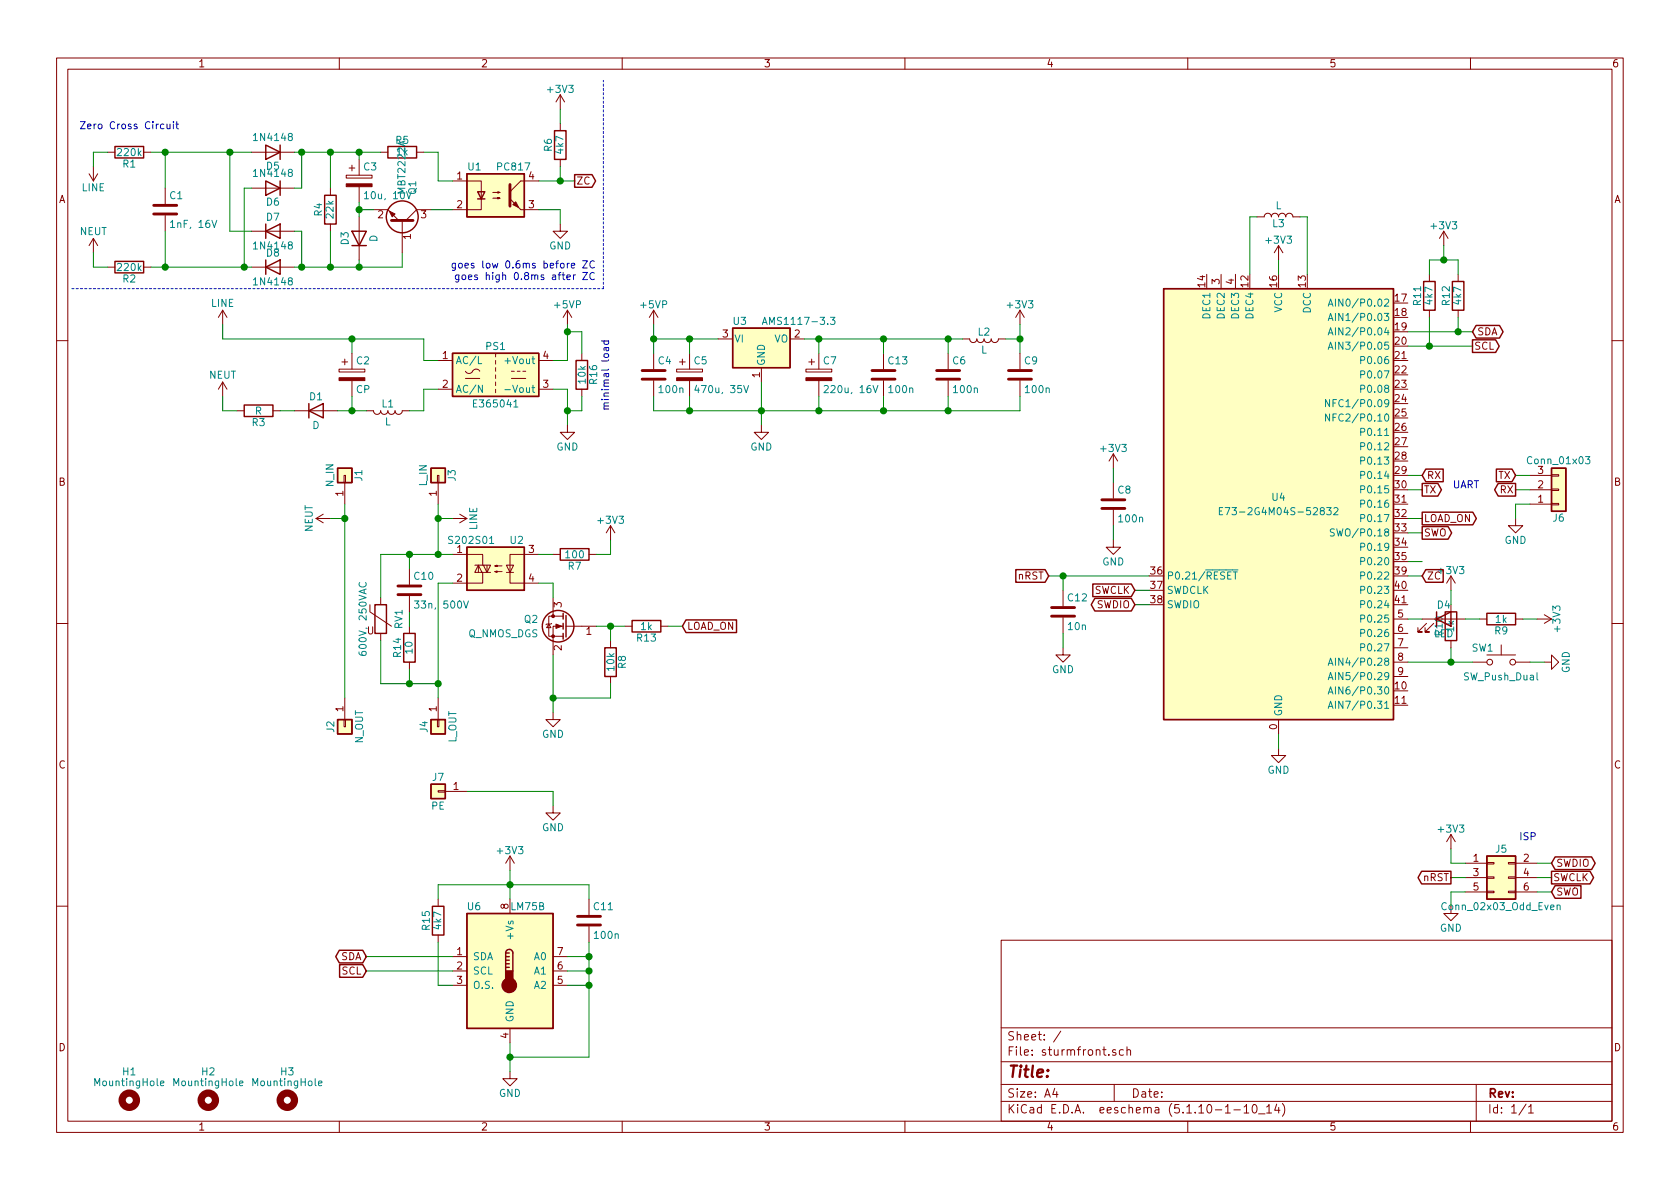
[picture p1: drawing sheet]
EESchema Schematic File Version 4
EELAYER 30 0
EELAYER END
$Descr A4 11693 8268
encoding utf-8
Sheet 1 1
Title ""
Date ""
Rev ""
Comp ""
Comment1 ""
Comment2 ""
Comment3 ""
Comment4 ""
$EndDescr
$Comp
L Connector_Generic:Conn_01x01 J3
U 1 1
P 3050 3300
F 0 "J3" H 3050 3400 50  0000 C CNN
F 1 "L_IN" H 3050 3200 50  0000 C CNN
F 2 "Connector_Wire:SolderWire-1.5sqmm_1x01_D1.7mm_OD3.9mm" H 3050 3300 50  0001 C CNN
F 3 "~" H 3050 3300 50  0001 C CNN
	1    3050 3300
	0    1    -1   0   
$EndComp
$Comp
L Connector_Generic:Conn_01x01 J1
U 1 1
P 2400 3300
F 0 "J1" H 2400 3400 50  0000 C CNN
F 1 "N_IN" H 2400 3200 50  0000 C CNN
F 2 "Connector_Wire:SolderWire-1.5sqmm_1x01_D1.7mm_OD3.9mm" H 2400 3300 50  0001 C CNN
F 3 "~" H 2400 3300 50  0001 C CNN
	1    2400 3300
	0    1    -1   0   
$EndComp
$Comp
L Device:R R1
U 1 1
P 900 1050
F 0 "R1" V 980 1050 50  0000 C CNN
F 1 "220k" V 900 1050 50  0000 C CNN
F 2 "Resistor_SMD:R_1206_3216Metric" V 830 1050 50  0001 C CNN
F 3 "~" H 900 1050 50  0001 C CNN
	1    900  1050
	0    1    1    0   
$EndComp
$Comp
L Device:R R2
U 1 1
P 900 1850
F 0 "R2" V 980 1850 50  0000 C CNN
F 1 "220k" V 900 1850 50  0000 C CNN
F 2 "Resistor_SMD:R_1206_3216Metric" V 830 1850 50  0001 C CNN
F 3 "~" H 900 1850 50  0001 C CNN
	1    900  1850
	0    1    1    0   
$EndComp
$Comp
L Device:C C1
U 1 1
P 1150 1450
F 0 "C1" H 1175 1550 50  0000 L CNN
F 1 "1nF, 16V" H 1175 1350 50  0000 L CNN
F 2 "Capacitor_SMD:C_0603_1608Metric" H 1188 1300 50  0001 C CNN
F 3 "~" H 1150 1450 50  0001 C CNN
	1    1150 1450
	1    0    0    -1  
$EndComp
$Comp
L Device:R R4
U 1 1
P 2300 1450
F 0 "R4" V 2380 1450 50  0000 C CNN
F 1 "22k" V 2300 1450 50  0000 C CNN
F 2 "Resistor_SMD:R_0603_1608Metric" V 2230 1450 50  0001 C CNN
F 3 "~" H 2300 1450 50  0001 C CNN
	1    2300 1450
	-1   0    0    1   
$EndComp
$Comp
L Device:R R5
U 1 1
P 2800 1050
F 0 "R5" V 2880 1050 50  0000 C CNN
F 1 "1k" V 2800 1050 50  0000 C CNN
F 2 "Resistor_SMD:R_0603_1608Metric" V 2730 1050 50  0001 C CNN
F 3 "~" H 2800 1050 50  0001 C CNN
	1    2800 1050
	0    -1   -1   0   
$EndComp
$Comp
L Device:CP C3
U 1 1
P 2500 1250
F 0 "C3" H 2525 1350 50  0000 L CNN
F 1 "10u, 10V" H 2525 1150 50  0000 L CNN
F 2 "Capacitor_THT:CP_Radial_D4.0mm_P2.00mm" H 2538 1100 50  0001 C CNN
F 3 "~" H 2500 1250 50  0001 C CNN
	1    2500 1250
	1    0    0    -1  
$EndComp
$Comp
L Device:D D3
U 1 1
P 2500 1650
F 0 "D3" H 2500 1750 50  0000 C CNN
F 1 "D" H 2500 1550 50  0000 C CNN
F 2 "Diode_SMD:D_MiniMELF" H 2500 1650 50  0001 C CNN
F 3 "~" H 2500 1650 50  0001 C CNN
	1    2500 1650
	0    -1   -1   0   
$EndComp
$Comp
L Device:Q_NPN_BEC Q1
U 1 1
P 2800 1550
F 0 "Q1" H 3000 1625 50  0000 L CNN
F 1 "MBT2222A" H 3000 1550 50  0000 L CNN
F 2 "Package_TO_SOT_SMD:SOT-23" H 3000 1475 50  0001 L CIN
F 3 "https://www.fairchildsemi.com/datasheets/2N/2N3904.pdf" H 2800 1550 50  0001 L CNN
	1    2800 1550
	0    1    -1   0   
$EndComp
$Comp
L Isolator:PC817 U1
U 1 1
P 3450 1350
F 0 "U1" H 3250 1550 50  0000 L CNN
F 1 "PC817" H 3450 1550 50  0000 L CNN
F 2 "Package_DIP:DIP-4_W7.62mm" H 3250 1150 50  0001 L CIN
F 3 "http://www.soselectronic.cz/a_info/resource/d/pc817.pdf" H 3450 1350 50  0001 L CNN
	1    3450 1350
	1    0    0    -1  
$EndComp
$Comp
L Device:R R6
U 1 1
P 3900 1000
F 0 "R6" V 3980 1000 50  0000 C CNN
F 1 "4k7" V 3900 1000 50  0000 C CNN
F 2 "Resistor_SMD:R_0603_1608Metric" V 3830 1000 50  0001 C CNN
F 3 "~" H 3900 1000 50  0001 C CNN
	1    3900 1000
	-1   0    0    1   
$EndComp
Wire Wire Line
	1050 1850 1150 1850
Wire Wire Line
	1050 1050 1150 1050
Wire Wire Line
	750  1050 650  1050
Wire Wire Line
	750  1850 650  1850
Connection ~ 1150 1050
Wire Wire Line
	1700 1850 1150 1850
Connection ~ 1150 1850
Wire Wire Line
	1150 1050 1150 1300
Wire Wire Line
	1150 1600 1150 1850
Wire Wire Line
	2500 1500 2500 1450
Wire Wire Line
	2500 1100 2500 1050
Wire Wire Line
	2500 1050 2300 1050
Wire Wire Line
	2100 1050 2100 1300
Wire Wire Line
	2500 1800 2500 1850
Wire Wire Line
	2300 1300 2300 1050
Connection ~ 2300 1050
Wire Wire Line
	2300 1050 2100 1050
Wire Wire Line
	2300 1600 2300 1850
Wire Wire Line
	2600 1450 2500 1450
Connection ~ 2500 1450
Wire Wire Line
	2500 1450 2500 1400
Wire Wire Line
	2500 1050 2650 1050
Connection ~ 2500 1050
Wire Wire Line
	2950 1050 3050 1050
Wire Wire Line
	3050 1050 3050 1250
Wire Wire Line
	3050 1250 3150 1250
Wire Wire Line
	3150 1450 3000 1450
$Comp
L power:GND #PWR0101
U 1 1
P 3900 1550
F 0 "#PWR0101" H 3900 1300 50  0001 C CNN
F 1 "GND" H 3900 1400 50  0000 C CNN
F 2 "" H 3900 1550 50  0001 C CNN
F 3 "" H 3900 1550 50  0001 C CNN
	1    3900 1550
	1    0    0    -1  
$EndComp
Wire Wire Line
	3750 1450 3900 1450
Wire Wire Line
	3900 1450 3900 1550
Wire Wire Line
	3750 1250 3900 1250
Wire Wire Line
	3900 1250 3900 1150
$Comp
L power:+3V3 #PWR0102
U 1 1
P 3900 750
F 0 "#PWR0102" H 3900 600 50  0001 C CNN
F 1 "+3V3" H 3900 890 50  0000 C CNN
F 2 "" H 3900 750 50  0001 C CNN
F 3 "" H 3900 750 50  0001 C CNN
	1    3900 750 
	1    0    0    -1  
$EndComp
Wire Wire Line
	3900 750  3900 850 
Wire Wire Line
	3900 1250 4000 1250
Connection ~ 3900 1250
Text GLabel 4000 1250 2    50   Output ~ 0
ZC
Text Notes 550  900  0    50   ~ 0
Zero Cross Circuit\n
Wire Notes Line
	500  2000 4200 2000
Wire Notes Line
	4200 2000 4200 550 
$Comp
L RF_Module:E73-2G4M04S-52832 U4
U 1 1
P 8900 3500
F 0 "U4" H 8900 3550 50  0000 C CNN
F 1 "E73-2G4M04S-52832" H 8900 3450 50  0000 C CNN
F 2 "RF_Module:E73-2G4M04S" H 8900 3950 50  0001 C CNN
F 3 "http://www.cdebyte.com/en/downpdf.aspx?id=243" H 8900 3950 50  0001 C CNN
	1    8900 3500
	1    0    0    -1  
$EndComp
$Comp
L power:GND #PWR0103
U 1 1
P 8900 5200
F 0 "#PWR0103" H 8900 4950 50  0001 C CNN
F 1 "GND" H 8900 5050 50  0000 C CNN
F 2 "" H 8900 5200 50  0001 C CNN
F 3 "" H 8900 5200 50  0001 C CNN
	1    8900 5200
	1    0    0    -1  
$EndComp
Wire Wire Line
	8900 5200 8900 5100
$Comp
L Switch:SW_Push SW1
U 1 1
P 10450 4600
F 0 "SW1" H 10500 4700 50  0000 L CNN
F 1 "SW_Push_Dual" H 10450 4500 50  0000 C CNN
F 2 "Button_Switch_SMD:SW_Push_1P1T_NO_6x6mm_H9.5mm" H 10450 4800 50  0001 C CNN
F 3 "~" H 10450 4800 50  0001 C CNN
	1    10450 4600
	-1   0    0    -1  
$EndComp
$Comp
L Device:LED D4
U 1 1
P 10050 4300
F 0 "D4" H 10050 4400 50  0000 C CNN
F 1 "LED" H 10050 4200 50  0000 C CNN
F 2 "LED_THT:LED_D3.0mm_Clear" H 10050 4300 50  0001 C CNN
F 3 "~" H 10050 4300 50  0001 C CNN
	1    10050 4300
	1    0    0    -1  
$EndComp
$Comp
L Device:L L1
U 1 1
P 2700 2850
F 0 "L1" V 2650 2850 50  0000 C CNN
F 1 "L" V 2775 2850 50  0000 C CNN
F 2 "Inductor_THT:L_Axial_L7.0mm_D3.3mm_P10.16mm_Horizontal_Fastron_MICC" H 2700 2850 50  0001 C CNN
F 3 "~" H 2700 2850 50  0001 C CNN
	1    2700 2850
	0    1    1    0   
$EndComp
$Comp
L Device:R R3
U 1 1
P 1800 2850
F 0 "R3" V 1880 2850 50  0000 C CNN
F 1 "R" V 1800 2850 50  0000 C CNN
F 2 "Resistor_THT:R_Axial_DIN0411_L9.9mm_D3.6mm_P12.70mm_Horizontal" V 1730 2850 50  0001 C CNN
F 3 "~" H 1800 2850 50  0001 C CNN
	1    1800 2850
	0    1    1    0   
$EndComp
$Comp
L Device:CP C2
U 1 1
P 2450 2600
F 0 "C2" H 2475 2700 50  0000 L CNN
F 1 "CP" H 2475 2500 50  0000 L CNN
F 2 "Capacitor_THT:CP_Radial_D8.0mm_P3.50mm" H 2488 2450 50  0001 C CNN
F 3 "~" H 2450 2600 50  0001 C CNN
	1    2450 2600
	1    0    0    -1  
$EndComp
$Comp
L Device:D D1
U 1 1
P 2200 2850
F 0 "D1" H 2200 2950 50  0000 C CNN
F 1 "D" H 2200 2750 50  0000 C CNN
F 2 "Diode_SMD:D_SMA" H 2200 2850 50  0001 C CNN
F 3 "~" H 2200 2850 50  0001 C CNN
	1    2200 2850
	1    0    0    -1  
$EndComp
Wire Wire Line
	2450 2750 2450 2850
Wire Wire Line
	2450 2850 2350 2850
Connection ~ 2450 2850
Wire Wire Line
	1550 2850 1650 2850
Wire Wire Line
	2450 2350 2450 2450
Connection ~ 2450 2350
Wire Wire Line
	2850 2850 2950 2850
$Comp
L Device:CP C5
U 1 1
P 4800 2600
F 0 "C5" H 4825 2700 50  0000 L CNN
F 1 "470u, 35V" H 4825 2500 50  0000 L CNN
F 2 "Capacitor_THT:CP_Radial_D10.0mm_P5.00mm" H 4838 2450 50  0001 C CNN
F 3 "~" H 4800 2600 50  0001 C CNN
	1    4800 2600
	1    0    0    -1  
$EndComp
$Comp
L Device:CP C7
U 1 1
P 5700 2600
F 0 "C7" H 5725 2700 50  0000 L CNN
F 1 "220u, 16V" H 5725 2500 50  0000 L CNN
F 2 "Capacitor_THT:CP_Radial_D8.0mm_P3.50mm" H 5738 2450 50  0001 C CNN
F 3 "~" H 5700 2600 50  0001 C CNN
	1    5700 2600
	1    0    0    -1  
$EndComp
$Comp
L Device:C C4
U 1 1
P 4550 2600
F 0 "C4" H 4575 2700 50  0000 L CNN
F 1 "100n" H 4575 2500 50  0000 L CNN
F 2 "Capacitor_SMD:C_0603_1608Metric" H 4588 2450 50  0001 C CNN
F 3 "~" H 4550 2600 50  0001 C CNN
	1    4550 2600
	1    0    0    -1  
$EndComp
$Comp
L Device:C C6
U 1 1
P 6600 2600
F 0 "C6" H 6625 2700 50  0000 L CNN
F 1 "100n" H 6625 2500 50  0000 L CNN
F 2 "Capacitor_SMD:C_0603_1608Metric" H 6638 2450 50  0001 C CNN
F 3 "~" H 6600 2600 50  0001 C CNN
	1    6600 2600
	1    0    0    -1  
$EndComp
$Comp
L power:GND #PWR0104
U 1 1
P 5300 2950
F 0 "#PWR0104" H 5300 2700 50  0001 C CNN
F 1 "GND" H 5300 2800 50  0000 C CNN
F 2 "" H 5300 2950 50  0001 C CNN
F 3 "" H 5300 2950 50  0001 C CNN
	1    5300 2950
	1    0    0    -1  
$EndComp
$Comp
L Regulator_Linear:AMS1117-3.3 U3
U 1 1
P 5300 2350
F 0 "U3" H 5150 2475 50  0000 C CNN
F 1 "AMS1117-3.3" H 5300 2475 50  0000 L CNN
F 2 "Package_TO_SOT_SMD:SOT-223-3_TabPin2" H 5300 2550 50  0001 C CNN
F 3 "http://www.advanced-monolithic.com/pdf/ds1117.pdf" H 5400 2100 50  0001 C CNN
	1    5300 2350
	1    0    0    -1  
$EndComp
Wire Wire Line
	6600 2450 6600 2350
Wire Wire Line
	5000 2350 4800 2350
Wire Wire Line
	4800 2350 4800 2450
Wire Wire Line
	4800 2350 4550 2350
Wire Wire Line
	4550 2350 4550 2450
Connection ~ 4800 2350
Wire Wire Line
	4550 2750 4550 2850
Wire Wire Line
	4550 2850 4800 2850
Wire Wire Line
	5300 2850 5300 2650
Wire Wire Line
	5300 2850 5700 2850
Wire Wire Line
	6600 2850 6600 2750
Connection ~ 5300 2850
Wire Wire Line
	5700 2750 5700 2850
Wire Wire Line
	5700 2450 5700 2350
Wire Wire Line
	5700 2350 5600 2350
Wire Wire Line
	4800 2750 4800 2850
Connection ~ 4800 2850
Wire Wire Line
	4800 2850 5300 2850
Wire Wire Line
	5300 2950 5300 2850
Wire Wire Line
	7100 2250 7100 2350
Connection ~ 6600 2350
Wire Wire Line
	3050 4050 3150 4050
Wire Wire Line
	3050 3850 3150 3850
Wire Wire Line
	3150 3600 3050 3600
$Comp
L power:GND #PWR0106
U 1 1
P 3850 4950
F 0 "#PWR0106" H 3850 4700 50  0001 C CNN
F 1 "GND" H 3850 4800 50  0000 C CNN
F 2 "" H 3850 4950 50  0001 C CNN
F 3 "" H 3850 4950 50  0001 C CNN
	1    3850 4950
	1    0    0    -1  
$EndComp
Wire Wire Line
	3050 3500 3050 3600
Wire Wire Line
	3050 3600 3050 3850
Connection ~ 3050 3600
$Comp
L Device:Q_NMOS_GSD Q2
U 1 1
P 3950 4350
F 0 "Q2" H 4150 4400 50  0000 L CNN
F 1 "Q_NMOS_DGS" H 4150 4300 50  0000 L CNN
F 2 "Package_TO_SOT_SMD:SOT-23" H 4150 4450 50  0001 C CNN
F 3 "~" H 3950 4350 50  0001 C CNN
	1    3950 4350
	-1   0    0    -1  
$EndComp
Wire Wire Line
	3850 4150 3850 4050
Wire Wire Line
	3850 4050 3750 4050
$Comp
L Device:R R8
U 1 1
P 4250 4600
F 0 "R8" V 4330 4600 50  0000 C CNN
F 1 "10k" V 4250 4600 50  0000 C CNN
F 2 "Resistor_SMD:R_0603_1608Metric" V 4180 4600 50  0001 C CNN
F 3 "~" H 4250 4600 50  0001 C CNN
	1    4250 4600
	1    0    0    -1  
$EndComp
Wire Wire Line
	3850 4950 3850 4850
Wire Wire Line
	3850 4850 4250 4850
Wire Wire Line
	4250 4850 4250 4750
Wire Wire Line
	4250 4450 4250 4350
Wire Wire Line
	4250 4350 4150 4350
Wire Wire Line
	3850 4550 3850 4850
Connection ~ 3850 4850
$Comp
L Device:R R7
U 1 1
P 4000 3850
F 0 "R7" V 4080 3850 50  0000 C CNN
F 1 "100" V 4000 3850 50  0000 C CNN
F 2 "Resistor_SMD:R_0603_1608Metric" V 3930 3850 50  0001 C CNN
F 3 "~" H 4000 3850 50  0001 C CNN
	1    4000 3850
	0    1    1    0   
$EndComp
Wire Wire Line
	3850 3850 3750 3850
Wire Wire Line
	4150 3850 4250 3850
Wire Wire Line
	4250 3850 4250 3750
$Comp
L Mechanical:MountingHole H3
U 1 1
P 2000 7650
F 0 "H3" H 2000 7850 50  0000 C CNN
F 1 "MountingHole" H 2000 7775 50  0000 C CNN
F 2 "MountingHole:MountingHole_2.1mm" H 2000 7650 50  0001 C CNN
F 3 "~" H 2000 7650 50  0001 C CNN
	1    2000 7650
	1    0    0    -1  
$EndComp
$Comp
L Mechanical:MountingHole H2
U 1 1
P 1450 7650
F 0 "H2" H 1450 7850 50  0000 C CNN
F 1 "MountingHole" H 1450 7775 50  0000 C CNN
F 2 "MountingHole:MountingHole_2.1mm" H 1450 7650 50  0001 C CNN
F 3 "~" H 1450 7650 50  0001 C CNN
	1    1450 7650
	1    0    0    -1  
$EndComp
$Comp
L Mechanical:MountingHole H1
U 1 1
P 900 7650
F 0 "H1" H 900 7850 50  0000 C CNN
F 1 "MountingHole" H 900 7775 50  0000 C CNN
F 2 "MountingHole:MountingHole_4.5mm" H 900 7650 50  0001 C CNN
F 3 "~" H 900 7650 50  0001 C CNN
	1    900  7650
	1    0    0    -1  
$EndComp
$Comp
L Converter_ACDC:HLK-PM24 PS1
U 1 1
P 3450 2600
F 0 "PS1" H 3450 2800 50  0000 C CNN
F 1 "E365041" H 3450 2400 50  0000 C CNN
F 2 "FanPowerCtrl:DCDC" H 3450 2300 50  0001 C CNN
F 3 "http://www.hlktech.net/product_detail.php?ProId=81" H 3850 2250 50  0001 C CNN
	1    3450 2600
	1    0    0    -1  
$EndComp
Wire Wire Line
	2950 2500 2950 2350
Wire Wire Line
	2950 2850 2950 2700
$Comp
L power:GND #PWR0107
U 1 1
P 3950 2950
F 0 "#PWR0107" H 3950 2700 50  0001 C CNN
F 1 "GND" H 3950 2800 50  0000 C CNN
F 2 "" H 3950 2950 50  0001 C CNN
F 3 "" H 3950 2950 50  0001 C CNN
	1    3950 2950
	1    0    0    -1  
$EndComp
Wire Wire Line
	3950 2700 3850 2700
Wire Wire Line
	3850 2500 3950 2500
Wire Wire Line
	4550 2250 4550 2350
Connection ~ 4550 2350
$Comp
L Connector_Generic:Conn_02x03_Odd_Even J5
U 1 1
P 10400 6100
F 0 "J5" H 10450 6300 50  0000 C CNN
F 1 "Conn_02x03_Odd_Even" H 10450 5900 50  0000 C CNN
F 2 "Connector_PinHeader_2.54mm:PinHeader_2x03_P2.54mm_Vertical" H 10400 6100 50  0001 C CNN
F 3 "~" H 10400 6100 50  0001 C CNN
	1    10400 6100
	1    0    0    -1  
$EndComp
$Comp
L power:+3V3 #PWR0111
U 1 1
P 10100 5900
F 0 "#PWR0111" H 10100 5750 50  0001 C CNN
F 1 "+3V3" H 10100 6040 50  0000 C CNN
F 2 "" H 10100 5900 50  0001 C CNN
F 3 "" H 10100 5900 50  0001 C CNN
	1    10100 5900
	1    0    0    -1  
$EndComp
$Comp
L power:GND #PWR0112
U 1 1
P 10100 6300
F 0 "#PWR0112" H 10100 6050 50  0001 C CNN
F 1 "GND" H 10100 6150 50  0000 C CNN
F 2 "" H 10100 6300 50  0001 C CNN
F 3 "" H 10100 6300 50  0001 C CNN
	1    10100 6300
	1    0    0    -1  
$EndComp
Wire Wire Line
	10200 6200 10100 6200
Wire Wire Line
	10100 6200 10100 6300
Wire Wire Line
	10200 6000 10100 6000
Wire Wire Line
	10100 6000 10100 5900
Wire Wire Line
	10700 6000 10800 6000
Wire Wire Line
	10700 6100 10800 6100
Wire Wire Line
	10200 6100 10100 6100
Text GLabel 10800 6000 2    50   BiDi ~ 0
SWDIO
Text GLabel 10800 6100 2    50   Output ~ 0
SWCLK
Text GLabel 10100 6100 0    50   Output ~ 0
nRST
Text GLabel 7300 4000 0    50   Input ~ 0
nRST
Text GLabel 7900 4200 0    50   BiDi ~ 0
SWDIO
Text GLabel 7900 4100 0    50   Input ~ 0
SWCLK
Wire Wire Line
	7900 4100 8000 4100
Wire Wire Line
	7900 4200 8000 4200
Text GLabel 10800 6200 2    50   Input ~ 0
SWO
Wire Wire Line
	10700 6200 10800 6200
Text GLabel 9900 3700 2    50   Output ~ 0
SWO
Wire Wire Line
	9800 3700 9900 3700
$Comp
L power:+5VP #PWR0108
U 1 1
P 3950 2250
F 0 "#PWR0108" H 3950 2100 50  0001 C CNN
F 1 "+5VP" H 3950 2390 50  0000 C CNN
F 2 "" H 3950 2250 50  0001 C CNN
F 3 "" H 3950 2250 50  0001 C CNN
	1    3950 2250
	1    0    0    -1  
$EndComp
$Comp
L power:+5VP #PWR0109
U 1 1
P 4550 2250
F 0 "#PWR0109" H 4550 2100 50  0001 C CNN
F 1 "+5VP" H 4550 2390 50  0000 C CNN
F 2 "" H 4550 2250 50  0001 C CNN
F 3 "" H 4550 2250 50  0001 C CNN
	1    4550 2250
	1    0    0    -1  
$EndComp
$Comp
L power:LINE #PWR0110
U 1 1
P 650 1150
F 0 "#PWR0110" H 650 1000 50  0001 C CNN
F 1 "LINE" H 650 1300 50  0000 C CNN
F 2 "" H 650 1150 50  0001 C CNN
F 3 "" H 650 1150 50  0001 C CNN
	1    650  1150
	-1   0    0    1   
$EndComp
$Comp
L power:NEUT #PWR0113
U 1 1
P 650 1750
F 0 "#PWR0113" H 650 1600 50  0001 C CNN
F 1 "NEUT" H 650 1900 50  0000 C CNN
F 2 "" H 650 1750 50  0001 C CNN
F 3 "" H 650 1750 50  0001 C CNN
	1    650  1750
	1    0    0    -1  
$EndComp
Wire Wire Line
	650  1050 650  1150
Wire Wire Line
	650  1750 650  1850
$Comp
L power:LINE #PWR0114
U 1 1
P 1550 2250
F 0 "#PWR0114" H 1550 2100 50  0001 C CNN
F 1 "LINE" H 1550 2400 50  0000 C CNN
F 2 "" H 1550 2250 50  0001 C CNN
F 3 "" H 1550 2250 50  0001 C CNN
	1    1550 2250
	1    0    0    -1  
$EndComp
$Comp
L power:NEUT #PWR0115
U 1 1
P 1550 2750
F 0 "#PWR0115" H 1550 2600 50  0001 C CNN
F 1 "NEUT" H 1550 2900 50  0000 C CNN
F 2 "" H 1550 2750 50  0001 C CNN
F 3 "" H 1550 2750 50  0001 C CNN
	1    1550 2750
	1    0    0    -1  
$EndComp
Wire Wire Line
	1550 2750 1550 2850
Wire Wire Line
	2550 2850 2450 2850
Wire Wire Line
	2450 2350 2950 2350
Wire Wire Line
	3050 2700 2950 2700
Wire Wire Line
	2950 2500 3050 2500
Wire Wire Line
	1950 2850 2050 2850
Wire Wire Line
	1550 2250 1550 2350
Wire Wire Line
	1550 2350 2450 2350
$Comp
L power:LINE #PWR0116
U 1 1
P 3150 3600
F 0 "#PWR0116" H 3150 3450 50  0001 C CNN
F 1 "LINE" H 3150 3750 50  0000 C CNN
F 2 "" H 3150 3600 50  0001 C CNN
F 3 "" H 3150 3600 50  0001 C CNN
	1    3150 3600
	0    1    1    0   
$EndComp
$Comp
L power:NEUT #PWR0117
U 1 1
P 2300 3600
F 0 "#PWR0117" H 2300 3450 50  0001 C CNN
F 1 "NEUT" H 2300 3750 50  0000 C CNN
F 2 "" H 2300 3600 50  0001 C CNN
F 3 "" H 2300 3600 50  0001 C CNN
	1    2300 3600
	0    -1   -1   0   
$EndComp
Wire Wire Line
	2300 3600 2400 3600
Connection ~ 2400 3600
$Comp
L power:+3V3 #PWR0105
U 1 1
P 7100 2250
F 0 "#PWR0105" H 7100 2100 50  0001 C CNN
F 1 "+3V3" H 7100 2390 50  0000 C CNN
F 2 "" H 7100 2250 50  0001 C CNN
F 3 "" H 7100 2250 50  0001 C CNN
	1    7100 2250
	1    0    0    -1  
$EndComp
$Comp
L power:+3V3 #PWR0118
U 1 1
P 4250 3750
F 0 "#PWR0118" H 4250 3600 50  0001 C CNN
F 1 "+3V3" H 4250 3890 50  0000 C CNN
F 2 "" H 4250 3750 50  0001 C CNN
F 3 "" H 4250 3750 50  0001 C CNN
	1    4250 3750
	1    0    0    -1  
$EndComp
$Comp
L power:+3V3 #PWR0119
U 1 1
P 8900 1800
F 0 "#PWR0119" H 8900 1650 50  0001 C CNN
F 1 "+3V3" H 8900 1940 50  0000 C CNN
F 2 "" H 8900 1800 50  0001 C CNN
F 3 "" H 8900 1800 50  0001 C CNN
	1    8900 1800
	1    0    0    -1  
$EndComp
Wire Wire Line
	8900 1800 8900 1900
Wire Wire Line
	4250 4350 4350 4350
Connection ~ 4250 4350
Text GLabel 4750 4350 2    50   Input ~ 0
LOAD_ON
Wire Wire Line
	9800 3600 9900 3600
Text GLabel 9900 3600 2    50   Output ~ 0
LOAD_ON
Wire Wire Line
	9900 4300 9800 4300
$Comp
L Device:R R9
U 1 1
P 10450 4300
F 0 "R9" V 10530 4300 50  0000 C CNN
F 1 "1k" V 10450 4300 50  0000 C CNN
F 2 "Resistor_SMD:R_0603_1608Metric" V 10380 4300 50  0001 C CNN
F 3 "~" H 10450 4300 50  0001 C CNN
	1    10450 4300
	0    1    1    0   
$EndComp
Wire Wire Line
	10300 4300 10200 4300
$Comp
L power:+3V3 #PWR0120
U 1 1
P 10700 4300
F 0 "#PWR0120" H 10700 4150 50  0001 C CNN
F 1 "+3V3" H 10700 4440 50  0000 C CNN
F 2 "" H 10700 4300 50  0001 C CNN
F 3 "" H 10700 4300 50  0001 C CNN
	1    10700 4300
	0    1    1    0   
$EndComp
Wire Wire Line
	10700 4300 10600 4300
$Comp
L Device:C C8
U 1 1
P 7750 3500
F 0 "C8" H 7775 3600 50  0000 L CNN
F 1 "100n" H 7775 3400 50  0000 L CNN
F 2 "Capacitor_SMD:C_0603_1608Metric" H 7788 3350 50  0001 C CNN
F 3 "~" H 7750 3500 50  0001 C CNN
	1    7750 3500
	1    0    0    -1  
$EndComp
$Comp
L power:+3V3 #PWR0121
U 1 1
P 7750 3250
F 0 "#PWR0121" H 7750 3100 50  0001 C CNN
F 1 "+3V3" H 7750 3390 50  0000 C CNN
F 2 "" H 7750 3250 50  0001 C CNN
F 3 "" H 7750 3250 50  0001 C CNN
	1    7750 3250
	1    0    0    -1  
$EndComp
$Comp
L power:GND #PWR0122
U 1 1
P 7750 3750
F 0 "#PWR0122" H 7750 3500 50  0001 C CNN
F 1 "GND" H 7750 3600 50  0000 C CNN
F 2 "" H 7750 3750 50  0001 C CNN
F 3 "" H 7750 3750 50  0001 C CNN
	1    7750 3750
	1    0    0    -1  
$EndComp
Wire Wire Line
	7750 3650 7750 3750
Wire Wire Line
	7750 3250 7750 3350
$Comp
L power:GND #PWR0123
U 1 1
P 10750 4600
F 0 "#PWR0123" H 10750 4350 50  0001 C CNN
F 1 "GND" H 10750 4450 50  0000 C CNN
F 2 "" H 10750 4600 50  0001 C CNN
F 3 "" H 10750 4600 50  0001 C CNN
	1    10750 4600
	0    -1   -1   0   
$EndComp
Wire Wire Line
	10750 4600 10650 4600
$Comp
L Device:R R10
U 1 1
P 10100 4350
F 0 "R10" V 10180 4350 50  0000 C CNN
F 1 "1k" V 10100 4350 50  0000 C CNN
F 2 "Resistor_SMD:R_0603_1608Metric" V 10030 4350 50  0001 C CNN
F 3 "~" H 10100 4350 50  0001 C CNN
	1    10100 4350
	-1   0    0    1   
$EndComp
Wire Wire Line
	10250 4600 10100 4600
Wire Wire Line
	10100 4600 10100 4500
$Comp
L power:+3V3 #PWR0124
U 1 1
P 10100 4100
F 0 "#PWR0124" H 10100 3950 50  0001 C CNN
F 1 "+3V3" H 10100 4240 50  0000 C CNN
F 2 "" H 10100 4100 50  0001 C CNN
F 3 "" H 10100 4100 50  0001 C CNN
	1    10100 4100
	1    0    0    -1  
$EndComp
Wire Wire Line
	10100 4100 10100 4200
Wire Wire Line
	10100 4600 9800 4600
Connection ~ 10100 4600
$Comp
L Device:R R12
U 1 1
P 10150 2050
F 0 "R12" V 10230 2050 50  0000 C CNN
F 1 "4k7" V 10150 2050 50  0000 C CNN
F 2 "Resistor_SMD:R_0603_1608Metric" V 10080 2050 50  0001 C CNN
F 3 "~" H 10150 2050 50  0001 C CNN
	1    10150 2050
	-1   0    0    1   
$EndComp
$Comp
L Device:R R11
U 1 1
P 9950 2050
F 0 "R11" V 10030 2050 50  0000 C CNN
F 1 "4k7" V 9950 2050 50  0000 C CNN
F 2 "Resistor_SMD:R_0603_1608Metric" V 9880 2050 50  0001 C CNN
F 3 "~" H 9950 2050 50  0001 C CNN
	1    9950 2050
	-1   0    0    1   
$EndComp
Text GLabel 2550 6750 0    50   Input ~ 0
SCL
Text GLabel 2550 6650 0    50   BiDi ~ 0
SDA
$Comp
L Connector_Generic:Conn_01x03 J6
U 1 1
P 10850 3400
F 0 "J6" H 10850 3600 50  0000 C CNN
F 1 "Conn_01x03" H 10850 3200 50  0000 C CNN
F 2 "Connector_PinHeader_2.54mm:PinHeader_1x03_P2.54mm_Vertical" H 10850 3400 50  0001 C CNN
F 3 "~" H 10850 3400 50  0001 C CNN
	1    10850 3400
	1    0    0    1   
$EndComp
$Comp
L power:GND #PWR0128
U 1 1
P 10550 3600
F 0 "#PWR0128" H 10550 3350 50  0001 C CNN
F 1 "GND" H 10550 3450 50  0000 C CNN
F 2 "" H 10550 3600 50  0001 C CNN
F 3 "" H 10550 3600 50  0001 C CNN
	1    10550 3600
	-1   0    0    -1  
$EndComp
Wire Wire Line
	10650 3500 10550 3500
Wire Wire Line
	10550 3500 10550 3600
Wire Wire Line
	10650 3400 10550 3400
Wire Wire Line
	10650 3300 10550 3300
Text GLabel 10550 3400 0    50   Output ~ 0
RX
Text GLabel 10550 3300 0    50   Input ~ 0
TX
Wire Wire Line
	9800 3900 9900 3900
Text GLabel 10250 2300 2    50   BiDi ~ 0
SDA
Text GLabel 10250 2400 2    50   Output ~ 0
SCL
Wire Wire Line
	9800 3300 9900 3300
Wire Wire Line
	9800 3400 9900 3400
Text GLabel 9900 3300 2    50   Input ~ 0
RX
Text GLabel 9900 3400 2    50   Output ~ 0
TX
Text Notes 10300 3400 2    50   ~ 0
UART
Text Notes 10700 5850 2    50   ~ 0
ISP\n
$Comp
L Diode:1N4148 D5
U 1 1
P 1900 1050
F 0 "D5" H 1900 1150 50  0000 C CNN
F 1 "1N4148" H 1900 950 50  0000 C CNN
F 2 "Diode_THT:D_DO-41_SOD81_P2.54mm_Vertical_KathodeUp" H 1900 875 50  0001 C CNN
F 3 "https://assets.nexperia.com/documents/data-sheet/1N4148_1N4448.pdf" H 1900 1050 50  0001 C CNN
	1    1900 1050
	-1   0    0    1   
$EndComp
$Comp
L Diode:1N4148 D7
U 1 1
P 1900 1600
F 0 "D7" H 1900 1700 50  0000 C CNN
F 1 "1N4148" H 1900 1500 50  0000 C CNN
F 2 "Diode_THT:D_DO-41_SOD81_P2.54mm_Vertical_KathodeUp" H 1900 1425 50  0001 C CNN
F 3 "https://assets.nexperia.com/documents/data-sheet/1N4148_1N4448.pdf" H 1900 1600 50  0001 C CNN
	1    1900 1600
	1    0    0    -1  
$EndComp
$Comp
L Diode:1N4148 D6
U 1 1
P 1900 1300
F 0 "D6" H 1900 1400 50  0000 C CNN
F 1 "1N4148" H 1900 1200 50  0000 C CNN
F 2 "Diode_THT:D_DO-41_SOD81_P2.54mm_Vertical_KathodeUp" H 1900 1125 50  0001 C CNN
F 3 "https://assets.nexperia.com/documents/data-sheet/1N4148_1N4448.pdf" H 1900 1300 50  0001 C CNN
	1    1900 1300
	-1   0    0    1   
$EndComp
Wire Wire Line
	2050 1050 2100 1050
Connection ~ 2100 1050
Wire Wire Line
	2100 1850 2300 1850
Connection ~ 2300 1850
Wire Wire Line
	2050 1850 2100 1850
Connection ~ 2100 1850
Wire Wire Line
	1750 1850 1700 1850
Connection ~ 1700 1850
Wire Wire Line
	2050 1300 2100 1300
Wire Wire Line
	1750 1300 1700 1300
Wire Wire Line
	1700 1300 1700 1850
Wire Wire Line
	1150 1050 1600 1050
Wire Wire Line
	2050 1600 2100 1600
Wire Wire Line
	2100 1600 2100 1850
Wire Wire Line
	1600 1600 1600 1050
Wire Wire Line
	1600 1600 1750 1600
Connection ~ 1600 1050
Wire Wire Line
	1600 1050 1750 1050
Wire Wire Line
	2300 1850 2500 1850
Connection ~ 2500 1850
Wire Wire Line
	2500 1850 2800 1850
Wire Wire Line
	2800 1850 2800 1750
Wire Wire Line
	2400 3500 2400 3600
$Comp
L Connector_Generic:Conn_01x01 J2
U 1 1
P 2400 5050
F 0 "J2" H 2400 5150 50  0000 C CNN
F 1 "N_OUT" H 2400 4950 50  0000 C CNN
F 2 "FanPowerCtrl:PowerSocket" H 2400 5050 50  0001 C CNN
F 3 "~" H 2400 5050 50  0001 C CNN
	1    2400 5050
	0    -1   1    0   
$EndComp
$Comp
L Connector_Generic:Conn_01x01 J4
U 1 1
P 3050 5050
F 0 "J4" H 3050 5150 50  0000 C CNN
F 1 "L_OUT" H 3050 4950 50  0000 C CNN
F 2 "FanPowerCtrl:PowerSocket" H 3050 5050 50  0001 C CNN
F 3 "~" H 3050 5050 50  0001 C CNN
	1    3050 5050
	0    -1   1    0   
$EndComp
$Comp
L Relay_SolidState:S202S01 U2
U 1 1
P 3450 3950
F 0 "U2" H 3250 4150 50  0000 L CNN
F 1 "S202S01" H 3450 4150 50  0000 L CNN
F 2 "Package_SIP:SIP4_Sharp-SSR_P7.62mm_Angled" H 3250 3750 50  0001 L CIN
F 3 "http://www.sharp-world.com/products/device/lineup/data/pdf/datasheet/s102s01_e.pdf" H 3450 3950 50  0001 L CNN
	1    3450 3950
	-1   0    0    -1  
$EndComp
$Comp
L Device:R R14
U 1 1
P 2850 4500
F 0 "R14" V 2930 4500 50  0000 C CNN
F 1 "10" V 2850 4500 50  0000 C CNN
F 2 "Resistor_THT:R_Axial_DIN0309_L9.0mm_D3.2mm_P2.54mm_Vertical" V 2780 4500 50  0001 C CNN
F 3 "~" H 2850 4500 50  0001 C CNN
	1    2850 4500
	-1   0    0    1   
$EndComp
Wire Wire Line
	2850 4350 2850 4250
Wire Wire Line
	3050 3850 2850 3850
Wire Wire Line
	2850 3850 2850 3950
Connection ~ 3050 3850
Wire Wire Line
	2850 4650 2850 4750
Wire Wire Line
	2850 4750 3050 4750
Wire Wire Line
	3050 4050 3050 4750
Wire Wire Line
	3050 4850 3050 4750
Connection ~ 3050 4750
Wire Wire Line
	2400 3600 2400 4850
$Comp
L Device:Varistor RV1
U 1 1
P 2650 4300
F 0 "RV1" V 2775 4300 50  0000 C CNN
F 1 "600V, 250VAC" V 2525 4300 50  0000 C CNN
F 2 "Varistor:RV_Disc_D12mm_W3.9mm_P7.5mm" V 2580 4300 50  0001 C CNN
F 3 "~" H 2650 4300 50  0001 C CNN
	1    2650 4300
	1    0    0    -1  
$EndComp
Wire Wire Line
	2650 4150 2650 3850
Wire Wire Line
	2650 3850 2850 3850
Connection ~ 2850 3850
Wire Wire Line
	2650 4450 2650 4750
Wire Wire Line
	2650 4750 2850 4750
Connection ~ 2850 4750
$Comp
L Device:C C10
U 1 1
P 2850 4100
F 0 "C10" H 2875 4200 50  0000 L CNN
F 1 "33n, 500V" H 2875 4000 50  0000 L CNN
F 2 "Capacitor_THT:C_Rect_L9.0mm_W2.5mm_P7.50mm_MKT" H 2888 3950 50  0001 C CNN
F 3 "~" H 2850 4100 50  0001 C CNN
	1    2850 4100
	1    0    0    -1  
$EndComp
$Comp
L Sensor_Temperature:LM75B U6
U 1 1
P 3550 6750
F 0 "U6" H 3300 7200 50  0000 C CNN
F 1 "LM75B" H 3550 7200 50  0000 L CNN
F 2 "Package_SO:SOIC-8_3.9x4.9mm_P1.27mm" H 3550 6750 50  0001 C CNN
F 3 "http://www.ti.com/lit/ds/symlink/lm75b.pdf" H 3550 6750 50  0001 C CNN
	1    3550 6750
	1    0    0    -1  
$EndComp
$Comp
L power:+3V3 #PWR0129
U 1 1
P 3550 6050
F 0 "#PWR0129" H 3550 5900 50  0001 C CNN
F 1 "+3V3" H 3550 6190 50  0000 C CNN
F 2 "" H 3550 6050 50  0001 C CNN
F 3 "" H 3550 6050 50  0001 C CNN
	1    3550 6050
	1    0    0    -1  
$EndComp
$Comp
L Device:C C11
U 1 1
P 4100 6400
F 0 "C11" H 4125 6500 50  0000 L CNN
F 1 "100n" H 4125 6300 50  0000 L CNN
F 2 "Capacitor_SMD:C_0603_1608Metric" H 4138 6250 50  0001 C CNN
F 3 "~" H 4100 6400 50  0001 C CNN
	1    4100 6400
	1    0    0    -1  
$EndComp
Wire Wire Line
	3550 6050 3550 6150
Wire Wire Line
	4100 6250 4100 6150
Wire Wire Line
	4100 6150 3550 6150
Connection ~ 3550 6150
Wire Wire Line
	3550 6150 3550 6250
Wire Wire Line
	4100 6550 4100 6650
Wire Wire Line
	4100 7350 3550 7350
Wire Wire Line
	3550 7350 3550 7250
Wire Wire Line
	3950 6850 4100 6850
Connection ~ 4100 6850
Wire Wire Line
	4100 6850 4100 7350
Wire Wire Line
	3950 6750 4100 6750
Connection ~ 4100 6750
Wire Wire Line
	4100 6750 4100 6850
Wire Wire Line
	3950 6650 4100 6650
Connection ~ 4100 6650
Wire Wire Line
	4100 6650 4100 6750
$Comp
L power:GND #PWR0130
U 1 1
P 3550 7450
F 0 "#PWR0130" H 3550 7200 50  0001 C CNN
F 1 "GND" H 3550 7300 50  0000 C CNN
F 2 "" H 3550 7450 50  0001 C CNN
F 3 "" H 3550 7450 50  0001 C CNN
	1    3550 7450
	1    0    0    -1  
$EndComp
Wire Wire Line
	3550 7450 3550 7350
Connection ~ 3550 7350
$Comp
L Device:R R15
U 1 1
P 3050 6400
F 0 "R15" V 3130 6400 50  0000 C CNN
F 1 "4k7" V 3050 6400 50  0000 C CNN
F 2 "Resistor_SMD:R_0603_1608Metric" V 2980 6400 50  0001 C CNN
F 3 "~" H 3050 6400 50  0001 C CNN
	1    3050 6400
	-1   0    0    1   
$EndComp
Wire Wire Line
	3050 6250 3050 6150
Wire Wire Line
	3050 6150 3550 6150
Wire Wire Line
	3150 6850 3050 6850
Wire Wire Line
	9800 2300 10150 2300
Wire Wire Line
	9800 2400 9950 2400
Wire Wire Line
	10150 2300 10150 2200
Connection ~ 10150 2300
Wire Wire Line
	10150 2300 10250 2300
Wire Wire Line
	9950 2200 9950 2400
Connection ~ 9950 2400
Wire Wire Line
	9950 2400 10250 2400
$Comp
L power:+3V3 #PWR0131
U 1 1
P 10050 1700
F 0 "#PWR0131" H 10050 1550 50  0001 C CNN
F 1 "+3V3" H 10050 1840 50  0000 C CNN
F 2 "" H 10050 1700 50  0001 C CNN
F 3 "" H 10050 1700 50  0001 C CNN
	1    10050 1700
	1    0    0    -1  
$EndComp
Wire Wire Line
	9950 1900 9950 1800
Wire Wire Line
	9950 1800 10050 1800
Wire Wire Line
	10150 1800 10150 1900
Wire Wire Line
	10050 1700 10050 1800
Connection ~ 10050 1800
Wire Wire Line
	10050 1800 10150 1800
Wire Wire Line
	2550 6750 3150 6750
Wire Wire Line
	2550 6650 3150 6650
Wire Wire Line
	3050 6550 3050 6850
$Comp
L Diode:1N4148 D8
U 1 1
P 1900 1850
F 0 "D8" H 1900 1950 50  0000 C CNN
F 1 "1N4148" H 1900 1750 50  0000 C CNN
F 2 "Diode_THT:D_DO-41_SOD81_P2.54mm_Vertical_KathodeUp" H 1900 1675 50  0001 C CNN
F 3 "https://assets.nexperia.com/documents/data-sheet/1N4148_1N4448.pdf" H 1900 1850 50  0001 C CNN
	1    1900 1850
	1    0    0    -1  
$EndComp
$Comp
L Device:R R13
U 1 1
P 4500 4350
F 0 "R13" V 4580 4350 50  0000 C CNN
F 1 "1k" V 4500 4350 50  0000 C CNN
F 2 "Resistor_SMD:R_0603_1608Metric" V 4430 4350 50  0001 C CNN
F 3 "~" H 4500 4350 50  0001 C CNN
	1    4500 4350
	0    1    1    0   
$EndComp
Wire Wire Line
	4750 4350 4650 4350
Text GLabel 9900 4000 2    50   Input ~ 0
ZC
Wire Wire Line
	9800 4000 9900 4000
Wire Wire Line
	6150 2850 6600 2850
Wire Wire Line
	6150 2350 6600 2350
$Comp
L Device:L L2
U 1 1
P 6850 2350
F 0 "L2" V 6800 2350 50  0000 C CNN
F 1 "L" V 6925 2350 50  0000 C CNN
F 2 "Inductor_SMD:L_0603_1608Metric" H 6850 2350 50  0001 C CNN
F 3 "~" H 6850 2350 50  0001 C CNN
	1    6850 2350
	0    1    1    0   
$EndComp
Wire Wire Line
	6700 2350 6600 2350
$Comp
L Device:C C9
U 1 1
P 7100 2600
F 0 "C9" H 7125 2700 50  0000 L CNN
F 1 "100n" H 7125 2500 50  0000 L CNN
F 2 "Capacitor_SMD:C_0603_1608Metric" H 7138 2450 50  0001 C CNN
F 3 "~" H 7100 2600 50  0001 C CNN
	1    7100 2600
	1    0    0    -1  
$EndComp
Wire Wire Line
	7000 2350 7100 2350
Wire Wire Line
	7100 2350 7100 2450
Wire Wire Line
	6600 2850 7100 2850
Wire Wire Line
	7100 2850 7100 2750
Connection ~ 6600 2850
Connection ~ 7100 2350
Text Notes 4150 1950 2    50   ~ 0
goes low 0.6ms before ZC\ngoes high 0.8ms after ZC\n
$Comp
L Device:R R16
U 1 1
P 4050 2600
F 0 "R16" V 4130 2600 50  0000 C CNN
F 1 "10k" V 4050 2600 50  0000 C CNN
F 2 "Resistor_SMD:R_0603_1608Metric" V 3980 2600 50  0001 C CNN
F 3 "~" H 4050 2600 50  0001 C CNN
	1    4050 2600
	1    0    0    -1  
$EndComp
Text Notes 4250 2350 3    50   ~ 0
minimal load
Wire Wire Line
	3950 2250 3950 2300
Wire Wire Line
	3950 2700 3950 2850
Wire Wire Line
	4050 2750 4050 2850
Wire Wire Line
	4050 2850 3950 2850
Connection ~ 3950 2850
Wire Wire Line
	3950 2850 3950 2950
Wire Wire Line
	4050 2450 4050 2300
Wire Wire Line
	4050 2300 3950 2300
Connection ~ 3950 2300
Wire Wire Line
	3950 2300 3950 2500
$Comp
L Device:L L3
U 1 1
P 8900 1500
F 0 "L3" V 8850 1500 50  0000 C CNN
F 1 "L" V 8975 1500 50  0000 C CNN
F 2 "Inductor_SMD:L_1210_3225Metric" H 8900 1500 50  0001 C CNN
F 3 "~" H 8900 1500 50  0001 C CNN
	1    8900 1500
	0    -1   -1   0   
$EndComp
Wire Wire Line
	8750 1500 8700 1500
Wire Wire Line
	8700 1500 8700 1900
Wire Wire Line
	9050 1500 9100 1500
Wire Wire Line
	9100 1500 9100 1900
$Comp
L Device:C C12
U 1 1
P 7400 4250
F 0 "C12" H 7425 4350 50  0000 L CNN
F 1 "10n" H 7425 4150 50  0000 L CNN
F 2 "Capacitor_SMD:C_0603_1608Metric" H 7438 4100 50  0001 C CNN
F 3 "~" H 7400 4250 50  0001 C CNN
	1    7400 4250
	1    0    0    -1  
$EndComp
Wire Wire Line
	7300 4000 7400 4000
Wire Wire Line
	7400 4100 7400 4000
Connection ~ 7400 4000
Wire Wire Line
	7400 4000 8000 4000
$Comp
L power:GND #PWR0125
U 1 1
P 7400 4500
F 0 "#PWR0125" H 7400 4250 50  0001 C CNN
F 1 "GND" H 7400 4350 50  0000 C CNN
F 2 "" H 7400 4500 50  0001 C CNN
F 3 "" H 7400 4500 50  0001 C CNN
	1    7400 4500
	1    0    0    -1  
$EndComp
Wire Wire Line
	7400 4500 7400 4400
$Comp
L Device:C C13
U 1 1
P 6150 2600
F 0 "C13" H 6175 2700 50  0000 L CNN
F 1 "100n" H 6175 2500 50  0000 L CNN
F 2 "Capacitor_SMD:C_0603_1608Metric" H 6188 2450 50  0001 C CNN
F 3 "~" H 6150 2600 50  0001 C CNN
	1    6150 2600
	1    0    0    -1  
$EndComp
Wire Wire Line
	6150 2450 6150 2350
Wire Wire Line
	6150 2750 6150 2850
Wire Wire Line
	6150 2850 5700 2850
Connection ~ 6150 2850
Connection ~ 5700 2850
Wire Wire Line
	5700 2350 6150 2350
Connection ~ 5700 2350
Connection ~ 6150 2350
$Comp
L power:GND #PWR0126
U 1 1
P 3850 5600
F 0 "#PWR0126" H 3850 5350 50  0001 C CNN
F 1 "GND" H 3850 5450 50  0000 C CNN
F 2 "" H 3850 5600 50  0001 C CNN
F 3 "" H 3850 5600 50  0001 C CNN
	1    3850 5600
	1    0    0    -1  
$EndComp
Wire Wire Line
	3850 5600 3850 5500
Wire Wire Line
	3850 5500 3250 5500
$Comp
L Connector_Generic:Conn_01x01 J7
U 1 1
P 3050 5500
F 0 "J7" H 3050 5600 50  0000 C CNN
F 1 "PE" H 3050 5400 50  0000 C CNN
F 2 "Connector_Wire:SolderWire-1.5sqmm_1x01_D1.7mm_OD3.9mm" H 3050 5500 50  0001 C CNN
F 3 "~" H 3050 5500 50  0001 C CNN
	1    3050 5500
	-1   0    0    -1  
$EndComp
$EndSCHEMATC
